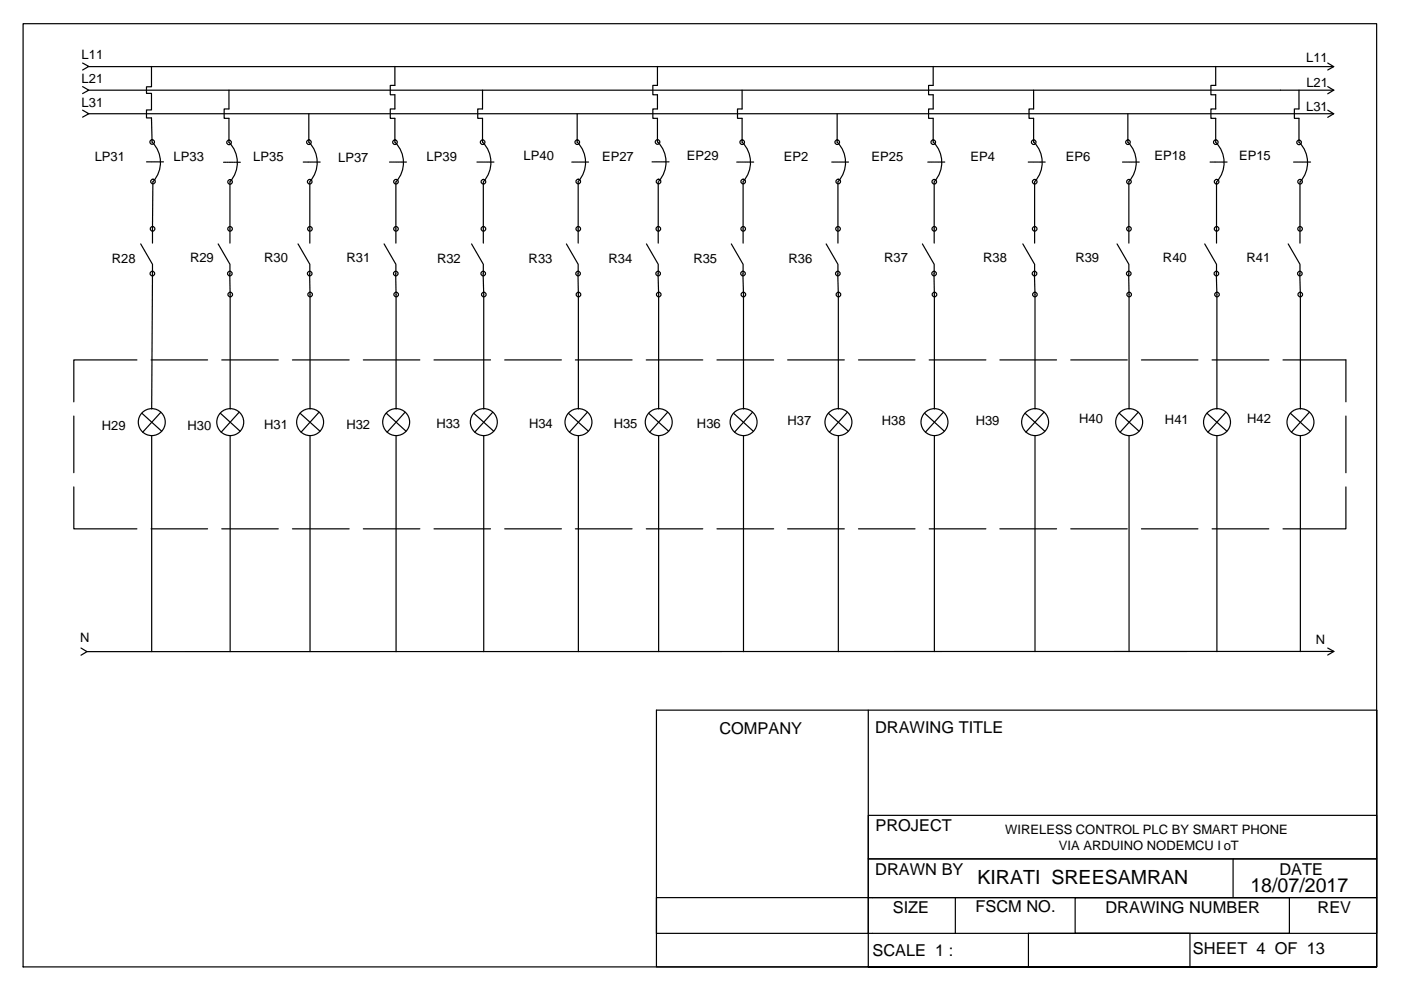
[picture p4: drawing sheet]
<svg xmlns="http://www.w3.org/2000/svg" width="297mm" height="210mm" viewBox="0 0 297 210" stroke-linecap="round" stroke-linejoin="round" font-family="sans-serif">
<!-- layer: Dash -->
<g fill="none" stroke="#000" stroke-width=".25">
<path d="M4.9 5h287v200h-287zM18.8 19.1h264M18.8 14.1h264M32.1 14.1v4.3h-1v1.4h1v3.5h-1v1.7h1l.1 5.1M48.5 19.1v4h-1v2h1v5.1M83.7 14.1v4h-1v2h1v3h-1v2h1l.1 5.1a6.1 6.1 0 0 1 .2 8.3M102.3 19.1v4h-1v2h1v5a6.1 6.1 0 0 1 .2 8.4M139.4 14.1v4h-1v2h1v3h-1v2h1v5M157.3 19.1v4h-.9v2h.9v5.1M197.9 14.1v4h-1v2h1v3h-1v2h1v5.1M219.1 19.1v4h-.9v2h.9v5.1M257.8 14.1v4h-1.1v2h1.1v3h-1.1v2h1.1v5.1a6.1 6.1 0 0 1 .2 8.3"/>
<path d="M275.4 19.1v4h-1v2h1v5.1M18.8 24.1h264M31.1 34.3h.2M31.4 34.3h.3M31.8 34.3h.3M32.2 34.3h.2M32.3 30.1a6.1 6.1 0 0 1 .2 8.4M32.4 38.5l-.1 13M32.5 34.3h.3M32.9 34.3h.3M33.3 34.3h.3M33.7 34.3h.2"/>
<path d="M34.1 34.3h.2M34.4 34.3h.3M47.4 34.4h.2M47.7 34.4h.3M48.1 34.4h.3M48.5 34.4h.2M48.6 30.2a6.1 6.1 0 0 1 .2 8.3v13M48.8 34.4h.3M49.2 34.4h.3M49.6 34.4h.3M50 34.4h.2M50.4 34.4h.2"/>
<path d="M50.7 34.4h.3M64.3 34.4h.2M64.7 34.4h.2M65.1 34.4h.2M65.4 34.4h.2M65.5 24.1v6a6.1 6.1 0 0 1 .2 8.4M65.7 38.6v12.9M65.8 34.4h.2M66.2 34.4h.2M66.5 34.4h.3M66.9 34.4h.3M67.3 34.4h.2"/>
<path d="M67.7 34.4h.2M82.6 34.4h.2M82.9 34.4h.3M83.3 34.4h.3M83.7 34.4h.2M83.9 38.6v12.9M84.1 34.4h.2M84.4 34.4h.3M84.8 34.4h.3M85.2 34.4h.2M85.5 34.4h.3M85.9 34.4h.3"/>
<path d="M101.1 34.4h.3M101.5 34.4h.3M101.9 34.4h.2M102.2 34.4h.3M102.5 38.6v12.9M102.6 34.4h.3M103 34.4h.2M103.4 34.4h.2M103.7 34.4h.3M104.1 34.4h.3M104.5 34.4h.2M121.2 34.4h.2"/>
<path d="M121.6 34.4h.2M121.9 34.4h.3M122.3 34.4h.3M122.4 24.1v6a6.1 6.1 0 0 1 .2 8.4M122.6 38.6v12.9M122.7 34.4h.3M123.1 34.4h.2M123.4 34.4h.3M123.8 34.4h.3M124.2 34.4h.2M124.6 34.4h.2M138.2 34.3h.3"/>
<path d="M138.6 34.3h.2M139 34.3h.2M139.3 34.3h.3M139.4 30.1a6.1 6.1 0 0 1 .2 8.4M139.6 38.6v12.9M139.7 34.3h.3M140.1 34.3h.3M140.5 34.3h.2M140.9 34.3h.2M141.3 34.3h.2M141.6 34.3h.2M156.2 34.4h.2"/>
<path d="M156.5 34.4h.3M156.9 34.4h.3M157.3 34.4h.3M157.3 30.1a6.1 6.1 0 0 1 .2 8.4M157.6 38.6v12.9M157.7 34.4h.2M158.1 34.4h.2M158.4 34.4h.3M158.8 34.4h.2M159.2 34.4h.2M159.5 34.4h.3M176.3 34.4h.3"/>
<path d="M176.7 34.4h.2M177.1 34.4h.2M177.4 34.4h.3M177.5 24.1v6a6.1 6.1 0 0 1 .2 8.4M177.7 38.6v12.9M177.8 34.4h.3M178.2 34.4h.2M178.5 34.4h.3M178.9 34.4h.3M179.3 34.4h.3M179.7 34.4h.2M196.7 34.4h.2"/>
<path d="M197 34.4h.3M197.4 34.4h.3M197.8 34.4h.3M197.9 30.1a6.1 6.1 0 0 1 .2 8.4M198.1 38.6v12.9M198.2 34.4h.2M198.6 34.4h.2M199 34.4h.2M199.3 34.4h.2M199.7 34.4h.2M200.1 34.4h.2M218 34.4h.2"/>
<path d="M218.3 34.4h.3M218.7 34.4h.3M219.1 34.4h.3M219.2 30.1a6.1 6.1 0 0 1 .2 8.4M219.4 38.6v12.9M219.5 34.4h.2M219.9 34.4h.2M220.2 34.4h.3M220.6 34.4h.2M221 34.4h.2M221.3 34.4h.3M238 34.4h.2"/>
<path d="M238.3 34.4h.3M238.7 34.4h.3M239.1 34.4h.2M239.1 24.1v6.1M239.1 30.1a6.1 6.1 0 0 1 .2 8.4M239.3 38.6v12.9M239.5 34.4h.2M239.8 34.4h.3M240.2 34.4h.2M240.6 34.4h.2M240.9 34.4h.3M241.3 34.4h.2"/>
<path d="M256.6 34.4h.2M256.9 34.4h.3M257.3 34.4h.3M257.7 34.4h.2M257.9 38.6v12.9M258 34.4h.3M258.4 34.4h.3M258.8 34.4h.3M259.2 34.4h.2M259.6 34.4h.2M260 34.4h.2M274.3 34.4h.2"/>
<path d="M274.6 34.4h.3M275 34.4h.2M275.4 34.4h.2M275.5 30.2a6.1 6.1 0 0 1 .2 8.3M275.6 38.6v12.9M275.7 34.4h.3M276.1 34.4h.3M276.5 34.4h.3M276.9 34.4h.2M277.2 34.4h.3M277.6 34.4h.3M29.8 51.7l2.5 4.3-.1 30.7"/>
<path d="M46.3 51.7l2.5 4.3v2.1M48.7 58l.1 28.7M63.2 51.7l2.5 4.3v2.1M65.6 58l.1 28.7M81.4 51.7l2.5 4.3v2.1M83.9 58l.1 28.7M100 51.7l2.5 4.3v2.1M102.4 58l.2 4.5v24.2M120.1 51.7l2.5 4.3v2.1M122.5 58l.1 28.7M137.1 51.7l2.5 4.3v2.1M139.5 58l.1 4.5v24.2"/>
<path d="M155.1 51.7l2.5 4.3v2.1M157.5 58l.1 4.5v24.2M175.2 51.7l2.5 4.3v2.1M177.6 58l.1 4.5v24.2M195.6 51.7l2.5 4.3v2.1M198 58l.1 28.7M216.9 51.7l2.5 4.3v2.1M219.3 58l.1 4.5v24.2M236.8 51.7l2.5 4.3v2.1M239.3 58l.1 28.7M255.4 51.7l2.5 4.3v2.1M257.9 58l.1 4.5v24.2"/>
<path d="M273.1 51.7l2.5 4.3v2.1M275.6 58l.1 4.5v24.2M30.1 87.6l4.2 3.8M32.2 92.4v45.8M34.1 87.4l-3.8 4.2M46.7 87.6l4.2 3.8M48.8 92.4v45.8M50.7 87.4l-3.8 4.2M63.6 87.6l4.2 3.8M65.7 92.4v45.8M67.6 87.4l-3.8 4.2M81.9 87.6l4.2 3.8"/>
<path d="M84 92.4v45.8M85.9 87.4l-3.8 4.2M100.4 87.6l4.3 3.8M102.6 92.4v45.8M104.5 87.4l-3.8 4.2M120.5 87.6l4.2 3.8M122.6 92.4v45.8M124.5 87.4l-3.8 4.2M137.5 87.6l4.3 3.8M139.6 92.4v45.8M141.5 87.4l-3.8 4.2M155.5 87.6l4.2 3.8"/>
<path d="M157.6 92.4v45.8M159.5 87.4l-3.8 4.2M175.6 87.6l4.3 3.8M177.7 92.4v45.8M179.6 87.4l-3.8 4.2M196 87.6l4.2 3.8M198.1 92.4v45.8M200 87.4l-3.8 4.2M217.3 87.6l4.2 3.8M219.4 92.4v45.8M221.3 87.4l-3.8 4.2M237.3 87.6l4.2 3.8"/>
<path d="M239.4 92.4v45.8M241.3 87.4l-3.8 4.2M255.9 87.6l4.2 3.8M258 92.4v45.8M259.9 87.4l-3.8 4.2M273.6 87.6l4.2 3.8M275.7 92.4v45.8M277.6 87.4l-3.8 4.2M282.8 138.1l-264.4 .1"/>
<circle cx="32.3" cy="30.1" r=".49"/>
<circle cx="32.4" cy="38.5" r=".49"/>
<circle cx="48.6" cy="30.2" r=".49"/>
<circle cx="48.8" cy="38.6" r=".49"/>
<circle cx="65.5" cy="30.1" r=".49"/>
<circle cx="65.7" cy="38.5" r=".49"/>
<circle cx="83.7" cy="30.1" r=".49"/>
<circle cx="84" cy="38.5" r=".49"/>
<circle cx="102.3" cy="30.1" r=".49"/>
<circle cx="102.5" cy="38.5" r=".49"/>
<circle cx="122.4" cy="30.1" r=".49"/>
<circle cx="122.6" cy="38.5" r=".49"/>
<circle cx="139.4" cy="30.1" r=".49"/>
<circle cx="139.6" cy="38.5" r=".49"/>
<circle cx="157.4" cy="30.1" r=".49"/>
<circle cx="157.6" cy="38.5" r=".49"/>
<circle cx="177.5" cy="30.1" r=".49"/>
<circle cx="177.7" cy="38.5" r=".49"/>
<circle cx="197.9" cy="30.1" r=".49"/>
<circle cx="198.1" cy="38.5" r=".49"/>
<circle cx="219.2" cy="30.1" r=".49"/>
<circle cx="219.4" cy="38.5" r=".49"/>
<circle cx="239.1" cy="30.1" r=".49"/>
<circle cx="239.4" cy="38.5" r=".49"/>
<circle cx="257.8" cy="30.1" r=".49"/>
<circle cx="257.9" cy="38.5" r=".49"/>
<circle cx="275.4" cy="30.2" r=".49"/>
<circle cx="275.6" cy="38.5" r=".49"/>
<circle cx="32.3" cy="58" r=".49"/>
<circle cx="32.3" cy="48.5" r=".49"/>
<circle cx="48.7" cy="58" r=".49"/>
<circle cx="48.8" cy="48.5" r=".49"/>
<circle cx="65.7" cy="58" r=".49"/>
<circle cx="65.7" cy="48.5" r=".49"/>
<circle cx="83.9" cy="58" r=".49"/>
<circle cx="84" cy="48.5" r=".49"/>
<circle cx="102.5" cy="58" r=".49"/>
<circle cx="102.5" cy="48.5" r=".49"/>
<circle cx="122.6" cy="58" r=".49"/>
<circle cx="122.6" cy="48.5" r=".49"/>
<circle cx="139.5" cy="58" r=".49"/>
<circle cx="139.6" cy="48.5" r=".49"/>
<circle cx="157.5" cy="58" r=".49"/>
<circle cx="157.6" cy="48.5" r=".49"/>
<circle cx="177.6" cy="58" r=".49"/>
<circle cx="177.7" cy="48.5" r=".49"/>
<circle cx="198" cy="58" r=".49"/>
<circle cx="198.1" cy="48.5" r=".49"/>
<circle cx="219.3" cy="58" r=".49"/>
<circle cx="219.4" cy="48.5" r=".49"/>
<circle cx="239.3" cy="58" r=".49"/>
<circle cx="239.4" cy="48.5" r=".49"/>
<circle cx="257.9" cy="58" r=".49"/>
<circle cx="257.9" cy="48.5" r=".49"/>
<circle cx="275.6" cy="58" r=".49"/>
<circle cx="275.6" cy="48.5" r=".49"/>
<circle cx="48.8" cy="62.4" r=".49"/>
<circle cx="65.8" cy="62.4" r=".49"/>
<circle cx="84" cy="62.4" r=".49"/>
<circle cx="102.6" cy="62.4" r=".49"/>
<circle cx="122.6" cy="62.4" r=".49"/>
<circle cx="139.7" cy="62.4" r=".49"/>
<circle cx="157.6" cy="62.4" r=".49"/>
<circle cx="177.8" cy="62.4" r=".49"/>
<circle cx="198.1" cy="62.4" r=".49"/>
<circle cx="219.4" cy="62.4" r=".49"/>
<circle cx="239.4" cy="62.4" r=".49"/>
<circle cx="258" cy="62.4" r=".49"/>
<circle cx="275.7" cy="62.4" r=".49"/>
<circle cx="32.2" cy="89.5" r="2.86"/>
<circle cx="48.8" cy="89.5" r="2.86"/>
<circle cx="65.8" cy="89.5" r="2.86"/>
<circle cx="84" cy="89.5" r="2.86"/>
<circle cx="102.6" cy="89.5" r="2.86"/>
<circle cx="122.6" cy="89.5" r="2.86"/>
<circle cx="139.7" cy="89.5" r="2.86"/>
<circle cx="157.7" cy="89.5" r="2.86"/>
<circle cx="177.8" cy="89.5" r="2.86"/>
<circle cx="198.1" cy="89.5" r="2.86"/>
<circle cx="219.5" cy="89.5" r="2.86"/>
<circle cx="239.4" cy="89.5" r="2.86"/>
<circle cx="258" cy="89.5" r="2.86"/>
<circle cx="275.7" cy="89.5" r="2.86"/>
</g>
<!-- layer: 0 -->
<g fill="none" stroke="#000" stroke-width=".25">
<path d="M17.5 13.4l1.3 .7-1.3 .7M17.5 18.4l1.3 .7-1.3 .7M281.5 13.4l1.3 .7-1.3 .7M281.5 18.4l1.3 .7-1.3 .8M17.5 23.4l1.3 .7-1.3 .7M281.5 23.4l1.3 .7-1.3 .8M17.2 137.4l1.2 .8-1.2 .7M281.5 137.4l1.3 .7-1.3 .8M184.1 150.6v54.4h107.8v-54.4v54.4h-152.7v-54.4h152.7M184.1 172.9h107.8v9.2h-107.8zM139.2 190.3h44.9v7.6h-44.9zM184.1 190.3h107.8v7.6h-107.8"/>
<path d="M184.1 182.1h107.8v8.2h-107.8zM202.6 190.3v7.6M218 197.9h34.3v7.1h-34.3zM228 190.3h45.4v7.6h-45.4zM261.4 182.1v8.2"/>
</g>
<!-- layer: LINES -->
<g fill="none" stroke="#000" stroke-width=".25">
<path d="M29 76.3h-13.4v8.9M32 76.3h12M47 76.3h12M62 76.3h12M77 76.3h12M92 76.3h12M107 76.3h12M122 76.3h12M137 76.3h12M152 76.3h12M167 76.3h12M182 76.3h12"/>
<path d="M197 76.3h12M212 76.3h12M227 76.3h12M242 76.3h12M257 76.3h12M272 76.3h13.4v8.9M15.6 88.2v12M285.4 88.2v12M15.6 103.2v8.9h13.4M32 112.1h12M47 112.1h12M62 112.1h12"/>
<path d="M77 112.1h12M92 112.1h12M107 112.1h12M122 112.1h12M137 112.1h12M152 112.1h12M167 112.1h12M182 112.1h12M197 112.1h12M212 112.1h12M227 112.1h12M242 112.1h12"/>
<path d="M257 112.1h12M285.4 103.2v8.9h-13.4"/>
</g>
<g font-size="4.1">
<text x="207.2" y="187.5">KIRATI SREESAMRAN</text>
<text x="265.1" y="189.1">18/07/2017</text>
</g>
<g font-size="3.5">
<text x="152.5" y="155.7">COMPANY</text>
<text x="185.5" y="155.5">DRAWING TITLE</text>
<text x="185.6" y="176.3">PROJECT</text>
<text x="185.6" y="185.5">DRAWN BY</text>
<text x="271.3" y="185.6">DATE</text>
<text x="189.3" y="193.5">SIZE</text>
<text x="206.8" y="193.4">FSCM NO.</text>
<text x="234.4" y="193.6">DRAWING NUMBER</text>
<text x="279.3" y="193.6">REV</text>
<text x="185" y="202.6">SCALE 1 :</text>
<text x="252.9" y="202.2">SHEET 4 OF 13</text>
</g>
<g font-size="2.8">
<text x="17.3" y="17.6">L21</text>
<text x="17.3" y="12.5">L11</text>
<text x="276.9" y="13.2">L11</text>
<text x="17.3" y="22.7">L31</text>
<text x="276.9" y="23.4">L31</text>
<text x="277" y="18.4">L21</text>
<text x="20.1" y="34.1">LP31</text>
<text x="36.8" y="34.2">LP33</text>
<text x="53.7" y="34.2">LP35</text>
<text x="71.7" y="34.3">LP37</text>
<text x="90.5" y="34.1">LP39</text>
<text x="111" y="33.9">LP40</text>
<text x="127.7" y="34.1">EP27</text>
<text x="145.7" y="33.9">EP29</text>
<text x="166.2" y="34.1">EP2</text>
<text x="184.8" y="34.1">EP25</text>
<text x="205.8" y="34.1">EP4</text>
<text x="226" y="34.2">EP6</text>
<text x="244.8" y="33.9">EP18</text>
<text x="262.7" y="33.9">EP15</text>
<text x="23.7" y="55.8">R28</text>
<text x="40.3" y="55.7">R29</text>
<text x="56" y="55.7">R30</text>
<text x="73.5" y="55.7">R31</text>
<text x="92.7" y="55.7">R32</text>
<text x="112.1" y="55.8">R33</text>
<text x="129" y="55.7">R34</text>
<text x="147" y="55.7">R35</text>
<text x="167.2" y="55.7">R36</text>
<text x="187.5" y="55.7">R37</text>
<text x="208.4" y="55.7">R38</text>
<text x="228" y="55.6">R39</text>
<text x="246.6" y="55.6">R40</text>
<text x="264.3" y="55.6">R41</text>
<text x="228.8" y="89.7">H40</text>
<text x="247" y="89.8">H41</text>
<text x="264.4" y="89.7">H42</text>
<text x="21.6" y="91.1">H29</text>
<text x="39.7" y="91.1">H30</text>
<text x="56" y="91">H31</text>
<text x="73.4" y="91">H32</text>
<text x="92.5" y="90.7">H33</text>
<text x="112.2" y="90.8">H34</text>
<text x="130.1" y="90.8">H35</text>
<text x="147.8" y="90.7">H36</text>
<text x="166.9" y="90.1">H37</text>
<text x="187" y="90.2">H38</text>
<text x="206.9" y="90.1">H39</text>
<text x="17" y="136.2">N</text>
<text x="279" y="136.6">N</text>
<text x="213.1" y="176.9">WIRELESS CONTROL PLC BY SMART PHONE</text>
<text x="224.5" y="180.2">VIA ARDUINO NODEMCU I oT</text>
</g>
</svg>
